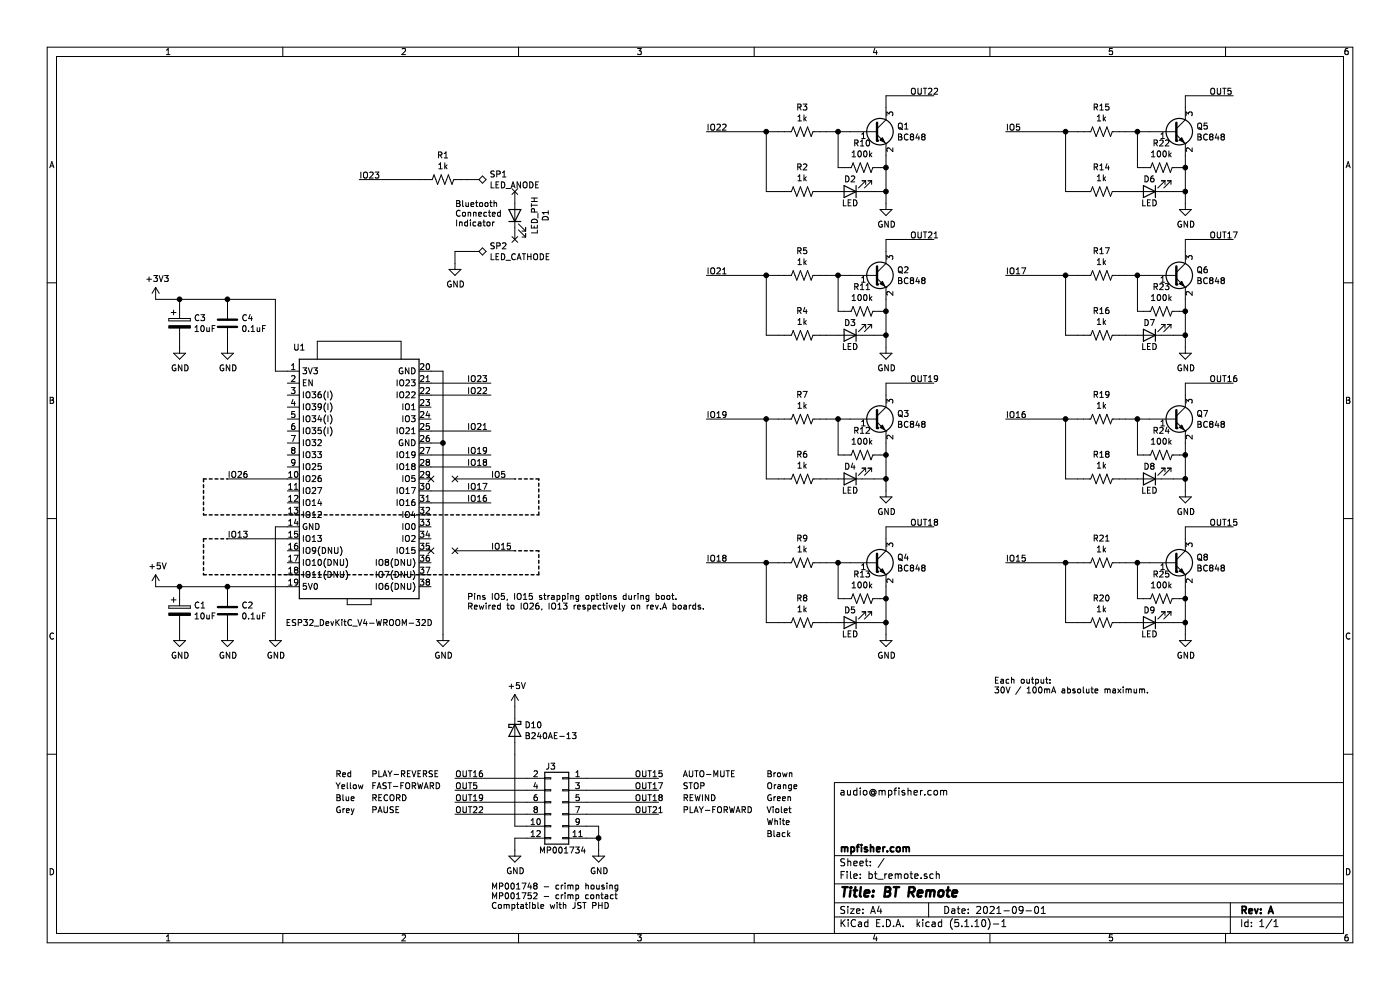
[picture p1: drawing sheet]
EESchema Schematic File Version 4
EELAYER 30 0
EELAYER END
$Descr A4 11693 8268
encoding utf-8
Sheet 1 1
Title "BT Remote"
Date "2021-09-01"
Rev "A"
Comp "mpfisher.com"
Comment1 ""
Comment2 ""
Comment3 ""
Comment4 "audio@mpfisher.com"
$EndDescr
$Comp
L bt_remote-rescue:ESP32_DevKitC_V4-WROOM-32D-my_schematic_library U1
U 1 1
P 3000 4000
F 0 "U1" H 2500 5100 50  0000 C CNN
F 1 "ESP32_DevKitC_V4-WROOM-32D" H 3000 2800 50  0000 C CNN
F 2 "my_footprints:ESP32-DevKitC_v4" H 3100 2800 50  0001 C CNN
F 3 "https://www.espressif.com/sites/default/files/documentation/esp32-wroom-32_datasheet_en.pdf" H 2700 3250 50  0001 C CNN
	1    3000 4000
	1    0    0    -1  
$EndComp
$Comp
L bt_remote-rescue:C-Device C2
U 1 1
P 1900 5100
F 0 "C2" H 2015 5146 50  0000 L CNN
F 1 "0.1uF" H 2015 5055 50  0000 L CNN
F 2 "Capacitor_SMD:C_0805_2012Metric" H 1938 4950 50  0001 C CNN
F 3 "~" H 1900 5100 50  0001 C CNN
	1    1900 5100
	1    0    0    -1  
$EndComp
$Comp
L power:+5V #PWR0101
U 1 1
P 1300 4900
F 0 "#PWR0101" H 1300 4750 50  0001 C CNN
F 1 "+5V" H 1317 5073 50  0000 C CNN
F 2 "" H 1300 4900 50  0001 C CNN
F 3 "" H 1300 4900 50  0001 C CNN
	1    1300 4900
	1    0    0    -1  
$EndComp
$Comp
L power:GND #PWR0102
U 1 1
P 1900 5300
F 0 "#PWR0102" H 1900 5050 50  0001 C CNN
F 1 "GND" H 1905 5127 50  0000 C CNN
F 2 "" H 1900 5300 50  0001 C CNN
F 3 "" H 1900 5300 50  0001 C CNN
	1    1900 5300
	1    0    0    -1  
$EndComp
$Comp
L bt_remote-rescue:CP-Device C1
U 1 1
P 1500 5100
F 0 "C1" H 1618 5146 50  0000 L CNN
F 1 "10uF" H 1618 5055 50  0000 L CNN
F 2 "Capacitor_THT:CP_Radial_D5.0mm_P2.50mm" H 1538 4950 50  0001 C CNN
F 3 "~" H 1500 5100 50  0001 C CNN
	1    1500 5100
	1    0    0    -1  
$EndComp
Wire Wire Line
	2400 4400 2300 4400
Wire Wire Line
	2300 4400 2300 5300
Wire Wire Line
	3600 3100 3700 3100
Wire Wire Line
	3700 3100 3700 3700
Wire Wire Line
	3700 3700 3600 3700
Wire Wire Line
	3700 3700 3700 5300
Connection ~ 3700 3700
Wire Wire Line
	2400 4900 1900 4900
$Comp
L power:GND #PWR0103
U 1 1
P 3700 5300
F 0 "#PWR0103" H 3700 5050 50  0001 C CNN
F 1 "GND" H 3705 5127 50  0000 C CNN
F 2 "" H 3700 5300 50  0001 C CNN
F 3 "" H 3700 5300 50  0001 C CNN
	1    3700 5300
	1    0    0    -1  
$EndComp
$Comp
L power:GND #PWR0104
U 1 1
P 2300 5300
F 0 "#PWR0104" H 2300 5050 50  0001 C CNN
F 1 "GND" H 2305 5127 50  0000 C CNN
F 2 "" H 2300 5300 50  0001 C CNN
F 3 "" H 2300 5300 50  0001 C CNN
	1    2300 5300
	1    0    0    -1  
$EndComp
Wire Wire Line
	8400 4700 8900 4700
Wire Wire Line
	8400 3500 8900 3500
Wire Wire Line
	8400 2300 8900 2300
$Comp
L bt_remote-rescue:R_US_mills-Device R15
U 1 1
P 9200 1100
F 0 "R15" V 8995 1100 50  0000 C CNN
F 1 "1k" V 9086 1100 50  0000 C CNN
F 2 "Resistor_SMD:R_0603_1608Metric" V 9240 1090 50  0001 C CNN
F 3 "~" H 9200 1100 50  0001 C CNN
	1    9200 1100
	0    1    1    0   
$EndComp
$Comp
L Device:Q_NPN_BEC Q5
U 1 1
P 9800 1100
F 0 "Q5" H 9991 1146 50  0000 L CNN
F 1 "BC848" H 9991 1055 50  0000 L CNN
F 2 "Package_TO_SOT_SMD:SOT-23" H 10000 1200 50  0001 C CNN
F 3 "~" H 9800 1100 50  0001 C CNN
	1    9800 1100
	1    0    0    -1  
$EndComp
$Comp
L bt_remote-rescue:R_US_mills-Device R22
U 1 1
P 9700 1400
F 0 "R22" V 9495 1400 50  0000 C CNN
F 1 "100k" V 9586 1400 50  0000 C CNN
F 2 "Resistor_SMD:R_0603_1608Metric" V 9740 1390 50  0001 C CNN
F 3 "~" H 9700 1400 50  0001 C CNN
	1    9700 1400
	0    1    1    0   
$EndComp
$Comp
L power:GND #PWR0105
U 1 1
P 9900 1700
F 0 "#PWR0105" H 9900 1450 50  0001 C CNN
F 1 "GND" H 9905 1527 50  0000 C CNN
F 2 "" H 9900 1700 50  0001 C CNN
F 3 "" H 9900 1700 50  0001 C CNN
	1    9900 1700
	1    0    0    -1  
$EndComp
$Comp
L bt_remote-rescue:LED-Device D6
U 1 1
P 9600 1600
F 0 "D6" H 9600 1500 50  0000 C CNN
F 1 "LED" H 9600 1700 50  0000 C CNN
F 2 "LED_SMD:LED_0805_2012Metric" H 9600 1600 50  0001 C CNN
F 3 "~" H 9600 1600 50  0001 C CNN
	1    9600 1600
	-1   0    0    1   
$EndComp
Wire Wire Line
	9900 900  9900 800 
Wire Wire Line
	10300 800  9900 800 
Wire Wire Line
	9600 1100 9500 1100
Wire Wire Line
	9500 1400 9500 1100
Connection ~ 9500 1100
Wire Wire Line
	9500 1100 9400 1100
Connection ~ 9900 1400
Wire Wire Line
	9900 1400 9900 1300
Wire Wire Line
	9900 1400 9900 1600
Wire Wire Line
	8400 1100 8900 1100
Wire Wire Line
	5900 4700 6400 4700
Wire Wire Line
	5900 3500 6400 3500
Wire Wire Line
	5900 2300 6400 2300
Wire Wire Line
	5900 1100 6400 1100
Wire Wire Line
	9000 5200 8900 5200
Wire Wire Line
	8900 4000 9000 4000
Wire Wire Line
	8900 2800 9000 2800
Wire Wire Line
	8900 1600 9000 1600
Wire Wire Line
	6400 4000 6500 4000
Wire Wire Line
	6400 2800 6500 2800
Wire Wire Line
	6400 1600 6500 1600
$Comp
L bt_remote-rescue:C-Device C4
U 1 1
P 1900 2700
F 0 "C4" H 2015 2746 50  0000 L CNN
F 1 "0.1uF" H 2015 2655 50  0000 L CNN
F 2 "Capacitor_SMD:C_0805_2012Metric" H 1938 2550 50  0001 C CNN
F 3 "~" H 1900 2700 50  0001 C CNN
	1    1900 2700
	1    0    0    -1  
$EndComp
$Comp
L power:GND #PWR0106
U 1 1
P 1900 2900
F 0 "#PWR0106" H 1900 2650 50  0001 C CNN
F 1 "GND" H 1905 2727 50  0000 C CNN
F 2 "" H 1900 2900 50  0001 C CNN
F 3 "" H 1900 2900 50  0001 C CNN
	1    1900 2900
	1    0    0    -1  
$EndComp
$Comp
L bt_remote-rescue:CP-Device C3
U 1 1
P 1500 2700
F 0 "C3" H 1618 2746 50  0000 L CNN
F 1 "10uF" H 1618 2655 50  0000 L CNN
F 2 "Capacitor_THT:CP_Radial_D5.0mm_P2.50mm" H 1538 2550 50  0001 C CNN
F 3 "~" H 1500 2700 50  0001 C CNN
	1    1500 2700
	1    0    0    -1  
$EndComp
$Comp
L power:GND #PWR0107
U 1 1
P 1500 2900
F 0 "#PWR0107" H 1500 2650 50  0001 C CNN
F 1 "GND" H 1505 2727 50  0000 C CNN
F 2 "" H 1500 2900 50  0001 C CNN
F 3 "" H 1500 2900 50  0001 C CNN
	1    1500 2900
	1    0    0    -1  
$EndComp
$Comp
L power:GND #PWR0108
U 1 1
P 1500 5300
F 0 "#PWR0108" H 1500 5050 50  0001 C CNN
F 1 "GND" H 1505 5127 50  0000 C CNN
F 2 "" H 1500 5300 50  0001 C CNN
F 3 "" H 1500 5300 50  0001 C CNN
	1    1500 5300
	1    0    0    -1  
$EndComp
Connection ~ 1500 4900
Wire Wire Line
	1500 4900 1300 4900
Connection ~ 1900 4900
Wire Wire Line
	1900 4900 1500 4900
Wire Wire Line
	2400 3100 2300 3100
Wire Wire Line
	2300 3100 2300 2500
Wire Wire Line
	2300 2500 1900 2500
Connection ~ 1900 2500
Wire Wire Line
	1900 2500 1500 2500
$Comp
L bt_remote-rescue:LED-Device D1
U 1 1
P 4300 1800
F 0 "D1" H 4300 1545 50  0000 C CNN
F 1 "LED_PTH" H 4300 1636 50  0000 C CNN
F 2 "" H 4300 1800 50  0001 C CNN
F 3 "~" H 4300 1800 50  0001 C CNN
	1    4300 1800
	0    -1   -1   0   
$EndComp
$Comp
L bt_remote-rescue:R_US_mills-Device R1
U 1 1
P 3700 1500
F 0 "R1" V 3495 1500 50  0000 C CNN
F 1 "1k" V 3586 1500 50  0000 C CNN
F 2 "Resistor_SMD:R_0603_1608Metric" V 3740 1490 50  0001 C CNN
F 3 "~" H 3700 1500 50  0001 C CNN
	1    3700 1500
	0    1    1    0   
$EndComp
$Comp
L power:GND #PWR0113
U 1 1
P 3800 2200
F 0 "#PWR0113" H 3800 1950 50  0001 C CNN
F 1 "GND" H 3805 2027 50  0000 C CNN
F 2 "" H 3800 2200 50  0001 C CNN
F 3 "" H 3800 2200 50  0001 C CNN
	1    3800 2200
	1    0    0    -1  
$EndComp
Wire Wire Line
	3000 1500 3500 1500
Wire Wire Line
	3900 2100 3800 2100
Wire Wire Line
	3800 2100 3800 2200
$Comp
L bt_remote-rescue:R_US_mills-Device R14
U 1 1
P 9200 1600
F 0 "R14" V 8995 1600 50  0000 C CNN
F 1 "1k" V 9086 1600 50  0000 C CNN
F 2 "Resistor_SMD:R_0603_1608Metric" V 9240 1590 50  0001 C CNN
F 3 "~" H 9200 1600 50  0001 C CNN
	1    9200 1600
	0    1    1    0   
$EndComp
$Comp
L bt_remote-rescue:R_US_mills-Device R17
U 1 1
P 9200 2300
F 0 "R17" V 8995 2300 50  0000 C CNN
F 1 "1k" V 9086 2300 50  0000 C CNN
F 2 "Resistor_SMD:R_0603_1608Metric" V 9240 2290 50  0001 C CNN
F 3 "~" H 9200 2300 50  0001 C CNN
	1    9200 2300
	0    1    1    0   
$EndComp
$Comp
L Device:Q_NPN_BEC Q6
U 1 1
P 9800 2300
F 0 "Q6" H 9991 2346 50  0000 L CNN
F 1 "BC848" H 9991 2255 50  0000 L CNN
F 2 "Package_TO_SOT_SMD:SOT-23" H 10000 2400 50  0001 C CNN
F 3 "~" H 9800 2300 50  0001 C CNN
	1    9800 2300
	1    0    0    -1  
$EndComp
$Comp
L bt_remote-rescue:R_US_mills-Device R23
U 1 1
P 9700 2600
F 0 "R23" V 9495 2600 50  0000 C CNN
F 1 "100k" V 9586 2600 50  0000 C CNN
F 2 "Resistor_SMD:R_0603_1608Metric" V 9740 2590 50  0001 C CNN
F 3 "~" H 9700 2600 50  0001 C CNN
	1    9700 2600
	0    1    1    0   
$EndComp
$Comp
L power:GND #PWR0114
U 1 1
P 9900 2900
F 0 "#PWR0114" H 9900 2650 50  0001 C CNN
F 1 "GND" H 9905 2727 50  0000 C CNN
F 2 "" H 9900 2900 50  0001 C CNN
F 3 "" H 9900 2900 50  0001 C CNN
	1    9900 2900
	1    0    0    -1  
$EndComp
$Comp
L bt_remote-rescue:LED-Device D7
U 1 1
P 9600 2800
F 0 "D7" H 9600 2700 50  0000 C CNN
F 1 "LED" H 9600 2900 50  0000 C CNN
F 2 "LED_SMD:LED_0805_2012Metric" H 9600 2800 50  0001 C CNN
F 3 "~" H 9600 2800 50  0001 C CNN
	1    9600 2800
	-1   0    0    1   
$EndComp
Wire Wire Line
	9900 2100 9900 2000
Wire Wire Line
	10300 2000 9900 2000
Wire Wire Line
	9600 2300 9500 2300
Wire Wire Line
	9500 2600 9500 2300
Connection ~ 9500 2300
Wire Wire Line
	9500 2300 9400 2300
Connection ~ 9900 2600
Wire Wire Line
	9900 2600 9900 2500
Wire Wire Line
	9900 2600 9900 2800
$Comp
L bt_remote-rescue:R_US_mills-Device R16
U 1 1
P 9200 2800
F 0 "R16" V 8995 2800 50  0000 C CNN
F 1 "1k" V 9086 2800 50  0000 C CNN
F 2 "Resistor_SMD:R_0603_1608Metric" V 9240 2790 50  0001 C CNN
F 3 "~" H 9200 2800 50  0001 C CNN
	1    9200 2800
	0    1    1    0   
$EndComp
$Comp
L bt_remote-rescue:R_US_mills-Device R19
U 1 1
P 9200 3500
F 0 "R19" V 8995 3500 50  0000 C CNN
F 1 "1k" V 9086 3500 50  0000 C CNN
F 2 "Resistor_SMD:R_0603_1608Metric" V 9240 3490 50  0001 C CNN
F 3 "~" H 9200 3500 50  0001 C CNN
	1    9200 3500
	0    1    1    0   
$EndComp
$Comp
L Device:Q_NPN_BEC Q7
U 1 1
P 9800 3500
F 0 "Q7" H 9991 3546 50  0000 L CNN
F 1 "BC848" H 9991 3455 50  0000 L CNN
F 2 "Package_TO_SOT_SMD:SOT-23" H 10000 3600 50  0001 C CNN
F 3 "~" H 9800 3500 50  0001 C CNN
	1    9800 3500
	1    0    0    -1  
$EndComp
$Comp
L bt_remote-rescue:R_US_mills-Device R24
U 1 1
P 9700 3800
F 0 "R24" V 9495 3800 50  0000 C CNN
F 1 "100k" V 9586 3800 50  0000 C CNN
F 2 "Resistor_SMD:R_0603_1608Metric" V 9740 3790 50  0001 C CNN
F 3 "~" H 9700 3800 50  0001 C CNN
	1    9700 3800
	0    1    1    0   
$EndComp
$Comp
L power:GND #PWR0115
U 1 1
P 9900 4100
F 0 "#PWR0115" H 9900 3850 50  0001 C CNN
F 1 "GND" H 9905 3927 50  0000 C CNN
F 2 "" H 9900 4100 50  0001 C CNN
F 3 "" H 9900 4100 50  0001 C CNN
	1    9900 4100
	1    0    0    -1  
$EndComp
$Comp
L bt_remote-rescue:LED-Device D8
U 1 1
P 9600 4000
F 0 "D8" H 9600 3900 50  0000 C CNN
F 1 "LED" H 9600 4100 50  0000 C CNN
F 2 "LED_SMD:LED_0805_2012Metric" H 9600 4000 50  0001 C CNN
F 3 "~" H 9600 4000 50  0001 C CNN
	1    9600 4000
	-1   0    0    1   
$EndComp
Wire Wire Line
	9900 3300 9900 3200
Wire Wire Line
	10300 3200 9900 3200
Wire Wire Line
	9600 3500 9500 3500
Wire Wire Line
	9500 3800 9500 3500
Connection ~ 9500 3500
Wire Wire Line
	9500 3500 9400 3500
Connection ~ 9900 3800
Wire Wire Line
	9900 3800 9900 3700
Wire Wire Line
	9900 3800 9900 4000
$Comp
L bt_remote-rescue:R_US_mills-Device R18
U 1 1
P 9200 4000
F 0 "R18" V 8995 4000 50  0000 C CNN
F 1 "1k" V 9086 4000 50  0000 C CNN
F 2 "Resistor_SMD:R_0603_1608Metric" V 9240 3990 50  0001 C CNN
F 3 "~" H 9200 4000 50  0001 C CNN
	1    9200 4000
	0    1    1    0   
$EndComp
$Comp
L bt_remote-rescue:R_US_mills-Device R21
U 1 1
P 9200 4700
F 0 "R21" V 8995 4700 50  0000 C CNN
F 1 "1k" V 9086 4700 50  0000 C CNN
F 2 "Resistor_SMD:R_0603_1608Metric" V 9240 4690 50  0001 C CNN
F 3 "~" H 9200 4700 50  0001 C CNN
	1    9200 4700
	0    1    1    0   
$EndComp
$Comp
L Device:Q_NPN_BEC Q8
U 1 1
P 9800 4700
F 0 "Q8" H 9991 4746 50  0000 L CNN
F 1 "BC848" H 9991 4655 50  0000 L CNN
F 2 "Package_TO_SOT_SMD:SOT-23" H 10000 4800 50  0001 C CNN
F 3 "~" H 9800 4700 50  0001 C CNN
	1    9800 4700
	1    0    0    -1  
$EndComp
$Comp
L bt_remote-rescue:R_US_mills-Device R25
U 1 1
P 9700 5000
F 0 "R25" V 9495 5000 50  0000 C CNN
F 1 "100k" V 9586 5000 50  0000 C CNN
F 2 "Resistor_SMD:R_0603_1608Metric" V 9740 4990 50  0001 C CNN
F 3 "~" H 9700 5000 50  0001 C CNN
	1    9700 5000
	0    1    1    0   
$EndComp
$Comp
L power:GND #PWR0116
U 1 1
P 9900 5300
F 0 "#PWR0116" H 9900 5050 50  0001 C CNN
F 1 "GND" H 9905 5127 50  0000 C CNN
F 2 "" H 9900 5300 50  0001 C CNN
F 3 "" H 9900 5300 50  0001 C CNN
	1    9900 5300
	1    0    0    -1  
$EndComp
$Comp
L bt_remote-rescue:LED-Device D9
U 1 1
P 9600 5200
F 0 "D9" H 9600 5100 50  0000 C CNN
F 1 "LED" H 9600 5300 50  0000 C CNN
F 2 "LED_SMD:LED_0805_2012Metric" H 9600 5200 50  0001 C CNN
F 3 "~" H 9600 5200 50  0001 C CNN
	1    9600 5200
	-1   0    0    1   
$EndComp
Wire Wire Line
	9900 4500 9900 4400
Wire Wire Line
	10300 4400 9900 4400
Wire Wire Line
	9600 4700 9500 4700
Wire Wire Line
	9500 5000 9500 4700
Connection ~ 9500 4700
Wire Wire Line
	9500 4700 9400 4700
Connection ~ 9900 5000
Wire Wire Line
	9900 5000 9900 4900
Wire Wire Line
	9900 5000 9900 5200
$Comp
L bt_remote-rescue:R_US_mills-Device R20
U 1 1
P 9200 5200
F 0 "R20" V 8995 5200 50  0000 C CNN
F 1 "1k" V 9086 5200 50  0000 C CNN
F 2 "Resistor_SMD:R_0603_1608Metric" V 9240 5190 50  0001 C CNN
F 3 "~" H 9200 5200 50  0001 C CNN
	1    9200 5200
	0    1    1    0   
$EndComp
$Comp
L bt_remote-rescue:R_US_mills-Device R9
U 1 1
P 6700 4700
F 0 "R9" V 6495 4700 50  0000 C CNN
F 1 "1k" V 6586 4700 50  0000 C CNN
F 2 "Resistor_SMD:R_0603_1608Metric" V 6740 4690 50  0001 C CNN
F 3 "~" H 6700 4700 50  0001 C CNN
	1    6700 4700
	0    1    1    0   
$EndComp
$Comp
L Device:Q_NPN_BEC Q4
U 1 1
P 7300 4700
F 0 "Q4" H 7491 4746 50  0000 L CNN
F 1 "BC848" H 7491 4655 50  0000 L CNN
F 2 "Package_TO_SOT_SMD:SOT-23" H 7500 4800 50  0001 C CNN
F 3 "~" H 7300 4700 50  0001 C CNN
	1    7300 4700
	1    0    0    -1  
$EndComp
$Comp
L bt_remote-rescue:R_US_mills-Device R13
U 1 1
P 7200 5000
F 0 "R13" V 6995 5000 50  0000 C CNN
F 1 "100k" V 7086 5000 50  0000 C CNN
F 2 "Resistor_SMD:R_0603_1608Metric" V 7240 4990 50  0001 C CNN
F 3 "~" H 7200 5000 50  0001 C CNN
	1    7200 5000
	0    1    1    0   
$EndComp
$Comp
L power:GND #PWR0117
U 1 1
P 7400 5300
F 0 "#PWR0117" H 7400 5050 50  0001 C CNN
F 1 "GND" H 7405 5127 50  0000 C CNN
F 2 "" H 7400 5300 50  0001 C CNN
F 3 "" H 7400 5300 50  0001 C CNN
	1    7400 5300
	1    0    0    -1  
$EndComp
$Comp
L bt_remote-rescue:LED-Device D5
U 1 1
P 7100 5200
F 0 "D5" H 7100 5100 50  0000 C CNN
F 1 "LED" H 7100 5300 50  0000 C CNN
F 2 "LED_SMD:LED_0805_2012Metric" H 7100 5200 50  0001 C CNN
F 3 "~" H 7100 5200 50  0001 C CNN
	1    7100 5200
	-1   0    0    1   
$EndComp
Wire Wire Line
	7400 4500 7400 4400
Wire Wire Line
	7800 4400 7400 4400
Wire Wire Line
	7100 4700 7000 4700
Wire Wire Line
	7000 5000 7000 4700
Connection ~ 7000 4700
Wire Wire Line
	7000 4700 6900 4700
Connection ~ 7400 5000
Wire Wire Line
	7400 5000 7400 4900
Wire Wire Line
	7400 5000 7400 5200
$Comp
L bt_remote-rescue:R_US_mills-Device R8
U 1 1
P 6700 5200
F 0 "R8" V 6495 5200 50  0000 C CNN
F 1 "1k" V 6586 5200 50  0000 C CNN
F 2 "Resistor_SMD:R_0603_1608Metric" V 6740 5190 50  0001 C CNN
F 3 "~" H 6700 5200 50  0001 C CNN
	1    6700 5200
	0    1    1    0   
$EndComp
$Comp
L bt_remote-rescue:R_US_mills-Device R7
U 1 1
P 6700 3500
F 0 "R7" V 6495 3500 50  0000 C CNN
F 1 "1k" V 6586 3500 50  0000 C CNN
F 2 "Resistor_SMD:R_0603_1608Metric" V 6740 3490 50  0001 C CNN
F 3 "~" H 6700 3500 50  0001 C CNN
	1    6700 3500
	0    1    1    0   
$EndComp
$Comp
L Device:Q_NPN_BEC Q3
U 1 1
P 7300 3500
F 0 "Q3" H 7491 3546 50  0000 L CNN
F 1 "BC848" H 7491 3455 50  0000 L CNN
F 2 "Package_TO_SOT_SMD:SOT-23" H 7500 3600 50  0001 C CNN
F 3 "~" H 7300 3500 50  0001 C CNN
	1    7300 3500
	1    0    0    -1  
$EndComp
$Comp
L bt_remote-rescue:R_US_mills-Device R12
U 1 1
P 7200 3800
F 0 "R12" V 6995 3800 50  0000 C CNN
F 1 "100k" V 7086 3800 50  0000 C CNN
F 2 "Resistor_SMD:R_0603_1608Metric" V 7240 3790 50  0001 C CNN
F 3 "~" H 7200 3800 50  0001 C CNN
	1    7200 3800
	0    1    1    0   
$EndComp
$Comp
L power:GND #PWR0118
U 1 1
P 7400 4100
F 0 "#PWR0118" H 7400 3850 50  0001 C CNN
F 1 "GND" H 7405 3927 50  0000 C CNN
F 2 "" H 7400 4100 50  0001 C CNN
F 3 "" H 7400 4100 50  0001 C CNN
	1    7400 4100
	1    0    0    -1  
$EndComp
$Comp
L bt_remote-rescue:LED-Device D4
U 1 1
P 7100 4000
F 0 "D4" H 7100 3900 50  0000 C CNN
F 1 "LED" H 7100 4100 50  0000 C CNN
F 2 "LED_SMD:LED_0805_2012Metric" H 7100 4000 50  0001 C CNN
F 3 "~" H 7100 4000 50  0001 C CNN
	1    7100 4000
	-1   0    0    1   
$EndComp
Wire Wire Line
	7400 3300 7400 3200
Wire Wire Line
	7800 3200 7400 3200
Wire Wire Line
	7100 3500 7000 3500
Wire Wire Line
	7000 3800 7000 3500
Connection ~ 7000 3500
Wire Wire Line
	7000 3500 6900 3500
Connection ~ 7400 3800
Wire Wire Line
	7400 3800 7400 3700
Wire Wire Line
	7400 3800 7400 4000
$Comp
L bt_remote-rescue:R_US_mills-Device R6
U 1 1
P 6700 4000
F 0 "R6" V 6495 4000 50  0000 C CNN
F 1 "1k" V 6586 4000 50  0000 C CNN
F 2 "Resistor_SMD:R_0603_1608Metric" V 6740 3990 50  0001 C CNN
F 3 "~" H 6700 4000 50  0001 C CNN
	1    6700 4000
	0    1    1    0   
$EndComp
$Comp
L bt_remote-rescue:R_US_mills-Device R5
U 1 1
P 6700 2300
F 0 "R5" V 6495 2300 50  0000 C CNN
F 1 "1k" V 6586 2300 50  0000 C CNN
F 2 "Resistor_SMD:R_0603_1608Metric" V 6740 2290 50  0001 C CNN
F 3 "~" H 6700 2300 50  0001 C CNN
	1    6700 2300
	0    1    1    0   
$EndComp
$Comp
L Device:Q_NPN_BEC Q2
U 1 1
P 7300 2300
F 0 "Q2" H 7491 2346 50  0000 L CNN
F 1 "BC848" H 7491 2255 50  0000 L CNN
F 2 "Package_TO_SOT_SMD:SOT-23" H 7500 2400 50  0001 C CNN
F 3 "~" H 7300 2300 50  0001 C CNN
	1    7300 2300
	1    0    0    -1  
$EndComp
$Comp
L bt_remote-rescue:R_US_mills-Device R11
U 1 1
P 7200 2600
F 0 "R11" V 6995 2600 50  0000 C CNN
F 1 "100k" V 7086 2600 50  0000 C CNN
F 2 "Resistor_SMD:R_0603_1608Metric" V 7240 2590 50  0001 C CNN
F 3 "~" H 7200 2600 50  0001 C CNN
	1    7200 2600
	0    1    1    0   
$EndComp
$Comp
L power:GND #PWR0119
U 1 1
P 7400 2900
F 0 "#PWR0119" H 7400 2650 50  0001 C CNN
F 1 "GND" H 7405 2727 50  0000 C CNN
F 2 "" H 7400 2900 50  0001 C CNN
F 3 "" H 7400 2900 50  0001 C CNN
	1    7400 2900
	1    0    0    -1  
$EndComp
$Comp
L bt_remote-rescue:LED-Device D3
U 1 1
P 7100 2800
F 0 "D3" H 7100 2700 50  0000 C CNN
F 1 "LED" H 7100 2900 50  0000 C CNN
F 2 "LED_SMD:LED_0805_2012Metric" H 7100 2800 50  0001 C CNN
F 3 "~" H 7100 2800 50  0001 C CNN
	1    7100 2800
	-1   0    0    1   
$EndComp
Wire Wire Line
	7400 2100 7400 2000
Wire Wire Line
	7800 2000 7400 2000
Wire Wire Line
	7100 2300 7000 2300
Wire Wire Line
	7000 2600 7000 2300
Connection ~ 7000 2300
Wire Wire Line
	7000 2300 6900 2300
Connection ~ 7400 2600
Wire Wire Line
	7400 2600 7400 2500
Wire Wire Line
	7400 2600 7400 2800
$Comp
L bt_remote-rescue:R_US_mills-Device R4
U 1 1
P 6700 2800
F 0 "R4" V 6495 2800 50  0000 C CNN
F 1 "1k" V 6586 2800 50  0000 C CNN
F 2 "Resistor_SMD:R_0603_1608Metric" V 6740 2790 50  0001 C CNN
F 3 "~" H 6700 2800 50  0001 C CNN
	1    6700 2800
	0    1    1    0   
$EndComp
$Comp
L bt_remote-rescue:R_US_mills-Device R3
U 1 1
P 6700 1100
F 0 "R3" V 6495 1100 50  0000 C CNN
F 1 "1k" V 6586 1100 50  0000 C CNN
F 2 "Resistor_SMD:R_0603_1608Metric" V 6740 1090 50  0001 C CNN
F 3 "~" H 6700 1100 50  0001 C CNN
	1    6700 1100
	0    1    1    0   
$EndComp
$Comp
L Device:Q_NPN_BEC Q1
U 1 1
P 7300 1100
F 0 "Q1" H 7491 1146 50  0000 L CNN
F 1 "BC848" H 7491 1055 50  0000 L CNN
F 2 "Package_TO_SOT_SMD:SOT-23" H 7500 1200 50  0001 C CNN
F 3 "~" H 7300 1100 50  0001 C CNN
	1    7300 1100
	1    0    0    -1  
$EndComp
$Comp
L bt_remote-rescue:R_US_mills-Device R10
U 1 1
P 7200 1400
F 0 "R10" V 6995 1400 50  0000 C CNN
F 1 "100k" V 7086 1400 50  0000 C CNN
F 2 "Resistor_SMD:R_0603_1608Metric" V 7240 1390 50  0001 C CNN
F 3 "~" H 7200 1400 50  0001 C CNN
	1    7200 1400
	0    1    1    0   
$EndComp
$Comp
L power:GND #PWR0120
U 1 1
P 7400 1700
F 0 "#PWR0120" H 7400 1450 50  0001 C CNN
F 1 "GND" H 7405 1527 50  0000 C CNN
F 2 "" H 7400 1700 50  0001 C CNN
F 3 "" H 7400 1700 50  0001 C CNN
	1    7400 1700
	1    0    0    -1  
$EndComp
$Comp
L bt_remote-rescue:LED-Device D2
U 1 1
P 7100 1600
F 0 "D2" H 7100 1500 50  0000 C CNN
F 1 "LED" H 7100 1700 50  0000 C CNN
F 2 "LED_SMD:LED_0805_2012Metric" H 7100 1600 50  0001 C CNN
F 3 "~" H 7100 1600 50  0001 C CNN
	1    7100 1600
	-1   0    0    1   
$EndComp
Wire Wire Line
	7400 900  7400 800 
Wire Wire Line
	7800 800  7400 800 
Wire Wire Line
	7100 1100 7000 1100
Wire Wire Line
	7000 1400 7000 1100
Connection ~ 7000 1100
Wire Wire Line
	7000 1100 6900 1100
Connection ~ 7400 1400
Wire Wire Line
	7400 1400 7400 1300
Wire Wire Line
	7400 1400 7400 1600
$Comp
L bt_remote-rescue:R_US_mills-Device R2
U 1 1
P 6700 1600
F 0 "R2" V 6495 1600 50  0000 C CNN
F 1 "1k" V 6586 1600 50  0000 C CNN
F 2 "Resistor_SMD:R_0603_1608Metric" V 6740 1590 50  0001 C CNN
F 3 "~" H 6700 1600 50  0001 C CNN
	1    6700 1600
	0    1    1    0   
$EndComp
Wire Wire Line
	4100 3200 3600 3200
Wire Wire Line
	4100 3800 3600 3800
Wire Wire Line
	4100 3900 3600 3900
Wire Wire Line
	4300 4600 3800 4600
Wire Wire Line
	7300 1600 7400 1600
Connection ~ 7400 1600
Wire Wire Line
	7400 1600 7400 1700
Wire Wire Line
	7300 5200 7400 5200
Connection ~ 7400 5200
Wire Wire Line
	7400 5200 7400 5300
Wire Wire Line
	6500 5200 6400 5200
Wire Wire Line
	6400 5200 6400 4700
Connection ~ 6400 4700
Wire Wire Line
	6400 4700 6500 4700
Wire Wire Line
	7300 4000 7400 4000
Connection ~ 7400 4000
Wire Wire Line
	7400 4000 7400 4100
Wire Wire Line
	6400 4000 6400 3500
Connection ~ 6400 3500
Wire Wire Line
	6400 3500 6500 3500
Wire Wire Line
	7300 2800 7400 2800
Connection ~ 7400 2800
Wire Wire Line
	7400 2800 7400 2900
Wire Wire Line
	6400 2800 6400 2300
Connection ~ 6400 2300
Wire Wire Line
	6400 2300 6500 2300
Wire Wire Line
	6400 1600 6400 1100
Connection ~ 6400 1100
Wire Wire Line
	6400 1100 6500 1100
Connection ~ 8900 4700
Wire Wire Line
	8900 4700 9000 4700
Wire Wire Line
	9800 5200 9900 5200
Connection ~ 9900 5200
Wire Wire Line
	9900 5200 9900 5300
Wire Wire Line
	8900 4700 8900 5200
Wire Wire Line
	8900 1600 8900 1100
Connection ~ 8900 1100
Wire Wire Line
	8900 1100 9000 1100
Wire Wire Line
	8900 2800 8900 2300
Connection ~ 8900 2300
Wire Wire Line
	8900 2300 9000 2300
Wire Wire Line
	8900 4000 8900 3500
Connection ~ 8900 3500
Wire Wire Line
	8900 3500 9000 3500
Text Notes 3100 6500 0    50   ~ 0
PLAY-REVERSE
Text Notes 5700 6600 0    50   ~ 0
STOP
Text Notes 5700 6700 0    50   ~ 0
REWIND
Text Notes 3100 6600 0    50   ~ 0
FAST-FORWARD
Text Notes 3100 6800 0    50   ~ 0
PAUSE
Text Notes 5700 6800 0    50   ~ 0
PLAY-FORWARD
Text Notes 3100 6700 0    50   ~ 0
RECORD
Text Notes 5700 6500 0    50   ~ 0
AUTO-MUTE
Text Notes 3800 1900 0    50   ~ 0
Bluetooth\nConnected\nIndicator
Wire Wire Line
	9800 1600 9900 1600
Connection ~ 9900 1600
Wire Wire Line
	9900 1600 9900 1700
Wire Wire Line
	9800 2800 9900 2800
Connection ~ 9900 2800
Wire Wire Line
	9900 2800 9900 2900
Wire Wire Line
	9800 4000 9900 4000
Connection ~ 9900 4000
Wire Wire Line
	9900 4000 9900 4100
$Comp
L power:+3V3 #PWR0110
U 1 1
P 1300 2500
F 0 "#PWR0110" H 1300 2350 50  0001 C CNN
F 1 "+3V3" H 1315 2673 50  0000 C CNN
F 2 "" H 1300 2500 50  0001 C CNN
F 3 "" H 1300 2500 50  0001 C CNN
	1    1300 2500
	1    0    0    -1  
$EndComp
Wire Wire Line
	1500 2500 1300 2500
Connection ~ 1500 2500
Text Label 4100 4000 0    50   ~ 0
IO5
Text Label 3900 4100 0    50   ~ 0
IO17
Text Label 3900 3800 0    50   ~ 0
IO19
Text Label 3900 3900 0    50   ~ 0
IO18
Text Label 3900 4200 0    50   ~ 0
IO16
Text Label 3900 3300 0    50   ~ 0
IO22
Text Label 3900 3600 0    50   ~ 0
IO21
Text Label 4100 4600 0    50   ~ 0
IO15
Text Label 3900 3200 0    50   ~ 0
IO23
Text Label 3000 1500 0    50   ~ 0
IO23
Text Label 7600 2000 0    50   ~ 0
OUT21
Text Label 7600 3200 0    50   ~ 0
OUT19
Text Label 7600 4400 0    50   ~ 0
OUT18
Text Label 10100 4400 0    50   ~ 0
OUT15
Text Label 10100 3200 0    50   ~ 0
OUT16
Text Label 10100 2000 0    50   ~ 0
OUT17
Text Label 10100 800  0    50   ~ 0
OUT5
$Comp
L Connector_Generic:Conn_02x06_Odd_Even J3
U 1 1
P 4700 6700
F 0 "J3" H 4800 7000 50  0000 C CNN
F 1 "MP001734" H 4700 6300 50  0000 C CNN
F 2 "Connector_JST:JST_PHD_B12B-PHDSS_2x06_P2.00mm_Vertical" H 4700 6700 50  0001 C CNN
F 3 "~" H 4700 6700 50  0001 C CNN
	1    4700 6700
	-1   0    0    -1  
$EndComp
Text Notes 4100 7600 0    50   ~ 0
MP001748 - crimp housing\nMP001752 - crimp contact\nComptatible with JST PHD
Wire Wire Line
	4400 7000 4300 7000
Wire Wire Line
	4300 7000 4300 7100
Wire Wire Line
	3800 6600 4400 6600
Wire Wire Line
	3800 6800 4400 6800
Wire Wire Line
	5500 6600 4900 6600
Wire Wire Line
	5500 6700 4900 6700
Wire Wire Line
	5500 6800 4900 6800
$Comp
L power:GND #PWR01
U 1 1
P 4300 7100
F 0 "#PWR01" H 4300 6850 50  0001 C CNN
F 1 "GND" H 4305 6927 50  0000 C CNN
F 2 "" H 4300 7100 50  0001 C CNN
F 3 "" H 4300 7100 50  0001 C CNN
	1    4300 7100
	1    0    0    -1  
$EndComp
Wire Wire Line
	3800 6500 4400 6500
Wire Wire Line
	3800 6700 4400 6700
Wire Wire Line
	5000 7000 4900 7000
Wire Wire Line
	5000 7100 5000 7000
$Comp
L power:GND #PWR0109
U 1 1
P 5000 7100
F 0 "#PWR0109" H 5000 6850 50  0001 C CNN
F 1 "GND" H 5005 6927 50  0000 C CNN
F 2 "" H 5000 7100 50  0001 C CNN
F 3 "" H 5000 7100 50  0001 C CNN
	1    5000 7100
	1    0    0    -1  
$EndComp
$Comp
L power:+5V #PWR0111
U 1 1
P 4300 5900
F 0 "#PWR0111" H 4300 5750 50  0001 C CNN
F 1 "+5V" H 4317 6073 50  0000 C CNN
F 2 "" H 4300 5900 50  0001 C CNN
F 3 "" H 4300 5900 50  0001 C CNN
	1    4300 5900
	1    0    0    -1  
$EndComp
Wire Wire Line
	4300 6300 4300 6900
Wire Wire Line
	4300 6900 4400 6900
Wire Wire Line
	5000 7000 5000 6900
Wire Wire Line
	5000 6900 4900 6900
Connection ~ 5000 7000
Text Label 7600 800  0    50   ~ 0
OUT22
Text Label 3800 6800 0    50   ~ 0
OUT22
Text Label 3800 6700 0    50   ~ 0
OUT19
Text Label 3800 6600 0    50   ~ 0
OUT5
Text Label 3800 6500 0    50   ~ 0
OUT16
Wire Wire Line
	4900 6500 5500 6500
Text Label 8400 4700 0    50   ~ 0
IO15
$Comp
L Connector:TestPoint_Alt SP1
U 1 1
P 3900 1500
F 0 "SP1" V 3854 1688 50  0000 L CNN
F 1 "LED_ANODE" V 3945 1688 50  0000 L CNN
F 2 "TestPoint:TestPoint_THTPad_D2.0mm_Drill1.0mm" H 4100 1500 50  0001 C CNN
F 3 "~" H 4100 1500 50  0001 C CNN
	1    3900 1500
	0    1    1    0   
$EndComp
$Comp
L Connector:TestPoint_Alt SP2
U 1 1
P 3900 2100
F 0 "SP2" V 3854 2288 50  0000 L CNN
F 1 "LED_CATHODE" V 3945 2288 50  0000 L CNN
F 2 "TestPoint:TestPoint_THTPad_2.0x2.0mm_Drill1.0mm" H 4100 2100 50  0001 C CNN
F 3 "~" H 4100 2100 50  0001 C CNN
	1    3900 2100
	0    1    1    0   
$EndComp
NoConn ~ 4300 1600
NoConn ~ 4300 2000
$Comp
L bt_remote-rescue:D_Schottky-Device D10
U 1 1
P 4300 6100
F 0 "D10" V 4254 6180 50  0000 L CNN
F 1 "B240AE-13" V 4345 6180 50  0000 L CNN
F 2 "Diode_SMD:D_SMA" H 4300 6100 50  0001 C CNN
F 3 "~" H 4300 6100 50  0001 C CNN
	1    4300 6100
	0    1    1    0   
$EndComp
Wire Wire Line
	4100 3600 3600 3600
Wire Wire Line
	4100 3300 3600 3300
Text Label 5900 2300 0    50   ~ 0
IO21
Text Label 5900 1100 0    50   ~ 0
IO22
Wire Wire Line
	4300 4000 3800 4000
Wire Wire Line
	4100 4100 3600 4100
Wire Wire Line
	4100 4200 3600 4200
Text Label 5900 3500 0    50   ~ 0
IO19
Text Label 5900 4700 0    50   ~ 0
IO18
Text Label 8400 1100 0    50   ~ 0
IO5
Text Label 8400 2300 0    50   ~ 0
IO17
Text Label 8400 3500 0    50   ~ 0
IO16
Text Label 5300 6500 0    50   ~ 0
OUT15
Text Label 5300 6600 0    50   ~ 0
OUT17
Text Label 5300 6700 0    50   ~ 0
OUT18
Text Label 5300 6800 0    50   ~ 0
OUT21
Text Notes 8300 5800 0    50   ~ 0
Each output:\n30V / 100mA absolute maximum.
Text Notes 6400 6700 0    50   ~ 0
Green
Text Notes 6400 6800 0    50   ~ 0
Violet
Text Notes 6400 6500 0    50   ~ 0
Brown
Text Notes 6400 6600 0    50   ~ 0
Orange
Text Notes 2800 6500 0    50   ~ 0
Red
Text Notes 2800 6600 0    50   ~ 0
Yellow
Text Notes 2800 6800 0    50   ~ 0
Grey
Text Notes 2800 6700 0    50   ~ 0
Blue
Text Notes 6400 6900 0    50   ~ 0
White
Text Notes 6400 7000 0    50   ~ 0
Black
Wire Wire Line
	1900 4500 2400 4500
Wire Wire Line
	1900 4000 2400 4000
Text Label 1900 4500 0    50   ~ 0
IO13
Text Label 1900 4000 0    50   ~ 0
IO26
NoConn ~ 3600 4600
NoConn ~ 3600 4000
Text Notes 3900 5100 0    50   ~ 0
Pins IO5, IO15 strapping options during boot.\nRewired to IO26, IO13 respectively on rev.A boards.
Wire Notes Line width 12
	1700 4000 1700 4300
Wire Notes Line width 12
	1700 4300 4500 4300
Wire Notes Line width 12
	4500 4300 4500 4000
Wire Notes Line width 12
	4500 4000 4300 4000
Wire Notes Line width 12
	1700 4500 1700 4800
Wire Notes Line width 12
	1700 4800 4500 4800
Wire Notes Line width 12
	4500 4800 4500 4600
Wire Notes Line width 12
	4500 4600 4300 4600
Wire Notes Line width 12
	1700 4000 1900 4000
Wire Notes Line width 12
	1700 4500 1900 4500
NoConn ~ 3800 4000
NoConn ~ 3800 4600
$EndSCHEMATC
